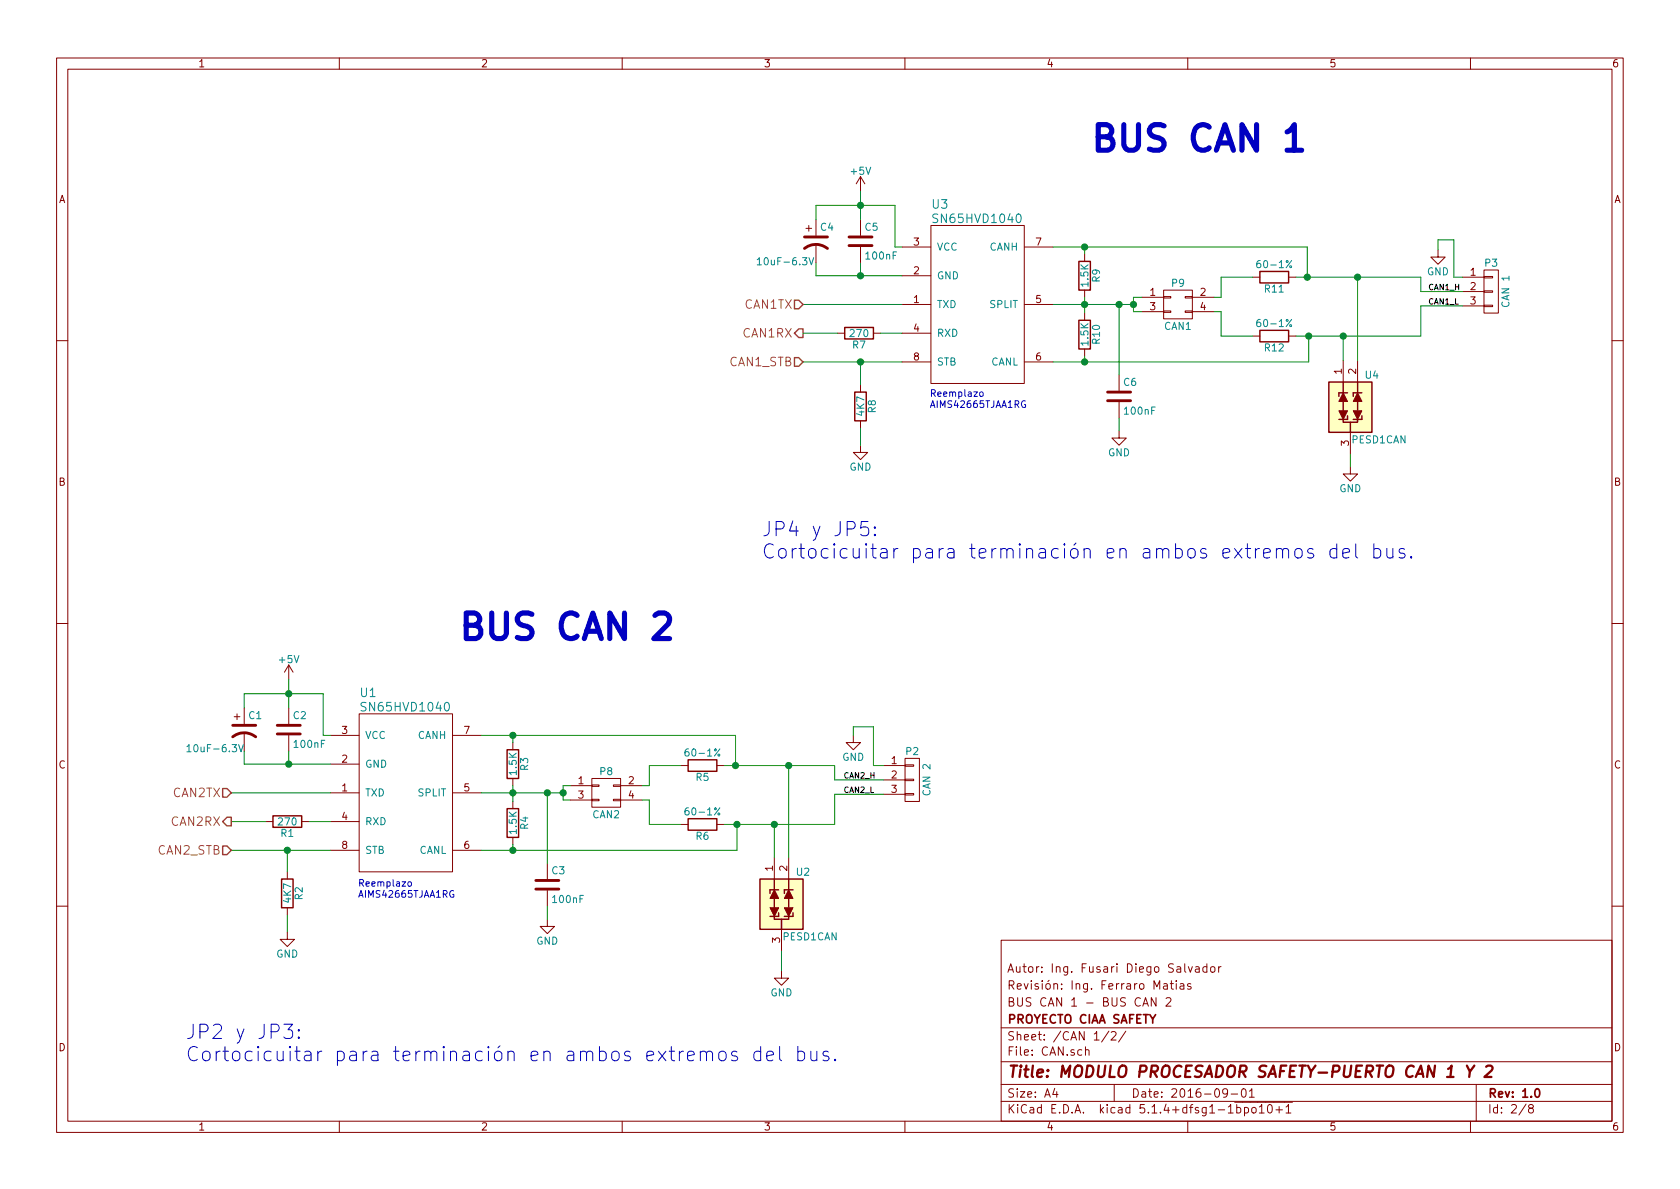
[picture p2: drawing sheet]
EESchema Schematic File Version 4
LIBS:CIAA_Safety_VTI_1.0-cache
EELAYER 30 0
EELAYER END
$Descr A4 11693 8268
encoding utf-8
Sheet 2 8
Title "MODULO PROCESADOR SAFETY-PUERTO CAN 1 Y 2"
Date "2016-09-01"
Rev "1.0"
Comp "PROYECTO CIAA SAFETY"
Comment1 "BUS CAN 1 - BUS CAN 2"
Comment2 "Revisión: Ing. Ferraro Matias"
Comment3 "Autor: Ing. Fusari Diego Salvador"
Comment4 ""
$EndDescr
Text HLabel 5590 2510 0    60   Input ~ 0
CAN1_STB
Text HLabel 5590 2310 0    60   Output ~ 0
CAN1RX
Text HLabel 5590 2110 0    60   Input ~ 0
CAN1TX
Text HLabel 1610 5910 0    60   Input ~ 0
CAN2_STB
Text HLabel 1610 5710 0    60   Output ~ 0
CAN2RX
Text HLabel 1610 5510 0    60   Input ~ 0
CAN2TX
$Comp
L power:+5V #PWR03
U 1 1
P 5990 1320
F 0 "#PWR03" H 5990 1170 50  0001 C CNN
F 1 "+5V" H 5990 1460 50  0000 C CNN
F 2 "" H 5990 1320 60  0000 C CNN
F 3 "" H 5990 1320 60  0000 C CNN
	1    5990 1320
	1    0    0    -1  
$EndComp
$Comp
L CIAA_Safety_VTI_1.0-rescue:C C6
U 1 1
P 7790 2750
F 0 "C6" H 7815 2850 50  0000 L CNN
F 1 "100nF" H 7815 2650 50  0000 L CNN
F 2 "w_smd_cap:c_0603" H 7828 2600 30  0001 C CNN
F 3 "" H 7790 2750 60  0000 C CNN
F 4 "478-5266-1-ND" H 7790 2750 60  0001 C CNN "Digikey"
	1    7790 2750
	1    0    0    -1  
$EndComp
$Comp
L CIAA_Safety_VTI_1.0-rescue:R R9
U 1 1
P 7550 1910
F 0 "R9" V 7630 1910 50  0000 C CNN
F 1 "1.5K" V 7550 1910 50  0000 C CNN
F 2 "w_smd_resistors:r_0603" V 7480 1910 30  0001 C CNN
F 3 "" H 7550 1910 30  0000 C CNN
F 4 "311-1.5KGRCT-ND" H 7550 1910 60  0001 C CNN "Digikey"
	1    7550 1910
	1    0    0    -1  
$EndComp
$Comp
L CIAA_Safety_VTI_1.0-rescue:R R10
U 1 1
P 7550 2320
F 0 "R10" V 7630 2320 50  0000 C CNN
F 1 "1.5K" V 7550 2320 50  0000 C CNN
F 2 "w_smd_resistors:r_0603" V 7480 2320 30  0001 C CNN
F 3 "" H 7550 2320 30  0000 C CNN
F 4 "311-1.5KGRCT-ND" H 7550 2320 60  0001 C CNN "Digikey"
	1    7550 2320
	1    0    0    -1  
$EndComp
$Comp
L CIAA_Safety_VTI_1.0-rescue:R R7
U 1 1
P 5980 2310
F 0 "R7" V 6060 2310 50  0000 C CNN
F 1 "270" V 5980 2310 50  0000 C CNN
F 2 "w_smd_resistors:r_0603" V 5910 2310 30  0001 C CNN
F 3 "" H 5980 2310 30  0000 C CNN
F 4 "P270AGCT-ND" H 5980 2310 60  0001 C CNN "Digikey"
	1    5980 2310
	0    1    1    0   
$EndComp
$Comp
L CIAA_Safety_VTI_1.0-rescue:R R11
U 1 1
P 8870 1920
F 0 "R11" V 8950 1920 50  0000 C CNN
F 1 "60-1%" V 8780 1920 50  0000 C CNN
F 2 "w_smd_resistors:r_0603" V 8800 1920 30  0001 C CNN
F 3 "" H 8870 1920 30  0000 C CNN
F 4 "311-60.4HRCT-ND" H 8870 1920 60  0001 C CNN "Digikey"
	1    8870 1920
	0    1    1    0   
$EndComp
$Comp
L CIAA_Safety_VTI_1.0-rescue:R R12
U 1 1
P 8870 2330
F 0 "R12" V 8950 2330 50  0000 C CNN
F 1 "60-1%" V 8780 2330 50  0000 C CNN
F 2 "w_smd_resistors:r_0603" V 8800 2330 30  0001 C CNN
F 3 "" H 8870 2330 30  0000 C CNN
F 4 "311-60.4HRCT-ND" H 8870 2330 60  0001 C CNN "Digikey"
	1    8870 2330
	0    1    1    0   
$EndComp
$Comp
L power:GND #PWR04
U 1 1
P 7790 2990
F 0 "#PWR04" H 7790 2740 50  0001 C CNN
F 1 "GND" H 7790 2840 50  0000 C CNN
F 2 "" H 7790 2990 60  0000 C CNN
F 3 "" H 7790 2990 60  0000 C CNN
	1    7790 2990
	1    0    0    -1  
$EndComp
$Comp
L CIAA_Safety_VTI_1.0-rescue:C C5
U 1 1
P 5990 1670
F 0 "C5" H 6015 1770 50  0000 L CNN
F 1 "100nF" H 6015 1570 50  0000 L CNN
F 2 "w_smd_cap:c_0603" H 6028 1520 30  0001 C CNN
F 3 "" H 5990 1670 60  0000 C CNN
F 4 "478-5266-1-ND" H 5990 1670 60  0001 C CNN "Digikey"
	1    5990 1670
	1    0    0    -1  
$EndComp
$Comp
L CIAA_Safety_VTI_1.0-rescue:CP1 C4
U 1 1
P 5680 1670
F 0 "C4" H 5705 1770 50  0000 L CNN
F 1 "10uF-6.3V" H 5260 1530 50  0000 L CNN
F 2 "w_smd_cap:c_tant_A" H 5680 1670 60  0001 C CNN
F 3 "" H 5680 1670 60  0000 C CNN
F 4 "399-3685-1-ND" H 5680 1670 60  0001 C CNN "Digikey"
	1    5680 1670
	1    0    0    -1  
$EndComp
$Comp
L power:+5V #PWR05
U 1 1
P 2010 4720
F 0 "#PWR05" H 2010 4570 50  0001 C CNN
F 1 "+5V" H 2010 4860 50  0000 C CNN
F 2 "" H 2010 4720 60  0000 C CNN
F 3 "" H 2010 4720 60  0000 C CNN
	1    2010 4720
	1    0    0    -1  
$EndComp
$Comp
L CIAA_Safety_VTI_1.0-rescue:C C3
U 1 1
P 3810 6150
F 0 "C3" H 3835 6250 50  0000 L CNN
F 1 "100nF" H 3835 6050 50  0000 L CNN
F 2 "w_smd_cap:c_0603" H 3848 6000 30  0001 C CNN
F 3 "" H 3810 6150 60  0000 C CNN
F 4 "478-5266-1-ND" H 3810 6150 60  0001 C CNN "Digikey"
	1    3810 6150
	1    0    0    -1  
$EndComp
$Comp
L CIAA_Safety_VTI_1.0-rescue:R R3
U 1 1
P 3570 5310
F 0 "R3" V 3650 5310 50  0000 C CNN
F 1 "1.5K" V 3570 5310 50  0000 C CNN
F 2 "w_smd_resistors:r_0603" V 3500 5310 30  0001 C CNN
F 3 "" H 3570 5310 30  0000 C CNN
F 4 "311-1.5KGRCT-ND" H 3570 5310 60  0001 C CNN "Digikey"
	1    3570 5310
	1    0    0    -1  
$EndComp
$Comp
L CIAA_Safety_VTI_1.0-rescue:R R4
U 1 1
P 3570 5720
F 0 "R4" V 3650 5720 50  0000 C CNN
F 1 "1.5K" V 3570 5720 50  0000 C CNN
F 2 "w_smd_resistors:r_0603" V 3500 5720 30  0001 C CNN
F 3 "" H 3570 5720 30  0000 C CNN
F 4 "311-1.5KGRCT-ND" H 3570 5720 60  0001 C CNN "Digikey"
	1    3570 5720
	1    0    0    -1  
$EndComp
$Comp
L CIAA_Safety_VTI_1.0-rescue:R R1
U 1 1
P 2000 5710
F 0 "R1" V 2080 5710 50  0000 C CNN
F 1 "270" V 2000 5710 50  0000 C CNN
F 2 "w_smd_resistors:r_0603" V 1930 5710 30  0001 C CNN
F 3 "" H 2000 5710 30  0000 C CNN
F 4 "P270AGCT-ND" H 2000 5710 60  0001 C CNN "Digikey"
	1    2000 5710
	0    1    1    0   
$EndComp
$Comp
L CIAA_Safety_VTI_1.0-rescue:R R5
U 1 1
P 4890 5320
F 0 "R5" V 4970 5320 50  0000 C CNN
F 1 "60-1%" V 4800 5320 50  0000 C CNN
F 2 "w_smd_resistors:r_0603" V 4820 5320 30  0001 C CNN
F 3 "" H 4890 5320 30  0000 C CNN
F 4 "311-60.4HRCT-ND" H 4890 5320 60  0001 C CNN "Digikey"
	1    4890 5320
	0    1    1    0   
$EndComp
$Comp
L CIAA_Safety_VTI_1.0-rescue:R R6
U 1 1
P 4890 5730
F 0 "R6" V 4970 5730 50  0000 C CNN
F 1 "60-1%" V 4800 5730 50  0000 C CNN
F 2 "w_smd_resistors:r_0603" V 4820 5730 30  0001 C CNN
F 3 "" H 4890 5730 30  0000 C CNN
F 4 "311-60.4HRCT-ND" H 4890 5730 60  0001 C CNN "Digikey"
	1    4890 5730
	0    1    1    0   
$EndComp
$Comp
L power:GND #PWR06
U 1 1
P 3810 6390
F 0 "#PWR06" H 3810 6140 50  0001 C CNN
F 1 "GND" H 3810 6240 50  0000 C CNN
F 2 "" H 3810 6390 60  0000 C CNN
F 3 "" H 3810 6390 60  0000 C CNN
	1    3810 6390
	1    0    0    -1  
$EndComp
$Comp
L CIAA_Safety_VTI_1.0-rescue:C C2
U 1 1
P 2010 5070
F 0 "C2" H 2035 5170 50  0000 L CNN
F 1 "100nF" H 2035 4970 50  0000 L CNN
F 2 "w_smd_cap:c_0603" H 2048 4920 30  0001 C CNN
F 3 "" H 2010 5070 60  0000 C CNN
F 4 "478-5266-1-ND" H 2010 5070 60  0001 C CNN "Digikey"
	1    2010 5070
	1    0    0    -1  
$EndComp
$Comp
L CIAA_Safety_VTI_1.0-rescue:CP1 C1
U 1 1
P 1700 5070
F 0 "C1" H 1725 5170 50  0000 L CNN
F 1 "10uF-6.3V" H 1290 4940 50  0000 L CNN
F 2 "w_smd_cap:c_tant_A" H 1700 5070 60  0001 C CNN
F 3 "" H 1700 5070 60  0000 C CNN
F 4 "399-3685-1-ND" H 1700 5070 60  0001 C CNN "Digikey"
	1    1700 5070
	1    0    0    -1  
$EndComp
$Comp
L power:GND #PWR07
U 1 1
P 9400 3240
F 0 "#PWR07" H 9400 2990 50  0001 C CNN
F 1 "GND" H 9400 3090 50  0000 C CNN
F 2 "" H 9400 3240 60  0000 C CNN
F 3 "" H 9400 3240 60  0000 C CNN
	1    9400 3240
	1    0    0    -1  
$EndComp
$Comp
L power:GND #PWR08
U 1 1
P 5440 6750
F 0 "#PWR08" H 5440 6500 50  0001 C CNN
F 1 "GND" H 5440 6600 50  0000 C CNN
F 2 "" H 5440 6750 60  0000 C CNN
F 3 "" H 5440 6750 60  0000 C CNN
	1    5440 6750
	1    0    0    -1  
$EndComp
$Comp
L CIAA_Safety_VTI_1.0-rescue:R R8
U 1 1
P 5990 2820
F 0 "R8" V 6070 2820 50  0000 C CNN
F 1 "4K7" V 5990 2820 50  0000 C CNN
F 2 "w_smd_resistors:r_0603" V 5920 2820 30  0001 C CNN
F 3 "" H 5990 2820 30  0000 C CNN
F 4 "P4.70KABCT-ND" H 5990 2820 60  0001 C CNN "Digikey"
	1    5990 2820
	1    0    0    -1  
$EndComp
$Comp
L CIAA_Safety_VTI_1.0-rescue:R R2
U 1 1
P 2000 6210
F 0 "R2" V 2080 6210 50  0000 C CNN
F 1 "4K7" V 2000 6210 50  0000 C CNN
F 2 "w_smd_resistors:r_0603" V 1930 6210 30  0001 C CNN
F 3 "" H 2000 6210 30  0000 C CNN
F 4 "P4.70KABCT-ND" H 2000 6210 60  0001 C CNN "Digikey"
	1    2000 6210
	1    0    0    -1  
$EndComp
$Comp
L power:GND #PWR09
U 1 1
P 5990 3090
F 0 "#PWR09" H 5990 2840 50  0001 C CNN
F 1 "GND" H 5990 2940 50  0000 C CNN
F 2 "" H 5990 3090 60  0000 C CNN
F 3 "" H 5990 3090 60  0000 C CNN
	1    5990 3090
	1    0    0    -1  
$EndComp
$Comp
L power:GND #PWR010
U 1 1
P 2000 6480
F 0 "#PWR010" H 2000 6230 50  0001 C CNN
F 1 "GND" H 2000 6330 50  0000 C CNN
F 2 "" H 2000 6480 60  0000 C CNN
F 3 "" H 2000 6480 60  0000 C CNN
	1    2000 6480
	1    0    0    -1  
$EndComp
Text Notes 7580 1070 0    178  ~ 36
BUS CAN 1
Text Notes 3180 4470 0    178  ~ 36
BUS CAN 2
Text Notes 1290 7390 0    99   ~ 0
JP2 y JP3:\nCortocicuitar para terminación en ambos extremos del bus.
Text Notes 5300 3890 0    99   ~ 0
JP4 y JP5:\nCortocicuitar para terminación en ambos extremos del bus.
$Comp
L CIAA_Safety_VTI_1.0-rescue:SN65HVD1040 U3
U 1 1
P 6830 2110
F 0 "U3" H 6480 2810 60  0000 L CNN
F 1 "SN65HVD1040" H 6480 2710 60  0000 L CNN
F 2 "w_smd_dil:so-8" H 6830 2110 60  0001 C CNN
F 3 "" H 6830 2110 60  0000 C CNN
F 4 "296-21804-1-ND" H 6830 2110 60  0001 C CNN "Digikey"
	1    6830 2110
	1    0    0    -1  
$EndComp
$Comp
L CIAA_Safety_VTI_1.0-rescue:SN65HVD1040 U1
U 1 1
P 2850 5510
F 0 "U1" H 2500 6210 60  0000 L CNN
F 1 "SN65HVD1040" H 2500 6110 60  0000 L CNN
F 2 "w_smd_dil:so-8" H 2850 5510 60  0001 C CNN
F 3 "" H 2850 5510 60  0000 C CNN
F 4 "296-21804-1-ND" H 2850 5510 60  0001 C CNN "Digikey"
	1    2850 5510
	1    0    0    -1  
$EndComp
$Comp
L CIAA_Safety_VTI_1.0-rescue:PESD1CAN U4
U 1 1
P 9400 2800
F 0 "U4" H 9550 3000 50  0000 C CNN
F 1 "PESD1CAN" H 9600 2550 50  0000 C CNN
F 2 "w_smd_trans:sot23" H 9400 2800 60  0001 C CNN
F 3 "" H 9400 2800 60  0000 C CNN
F 4 "1727-3817-1-ND" H 9400 2800 60  0001 C CNN "Digikey"
	1    9400 2800
	1    0    0    -1  
$EndComp
$Comp
L CIAA_Safety_VTI_1.0-rescue:PESD1CAN U2
U 1 1
P 5440 6260
F 0 "U2" H 5590 6460 50  0000 C CNN
F 1 "PESD1CAN" H 5640 6010 50  0000 C CNN
F 2 "w_smd_trans:sot23" H 5440 6260 60  0001 C CNN
F 3 "" H 5440 6260 60  0000 C CNN
F 4 "1727-3817-1-ND" H 5440 6260 60  0001 C CNN "Digikey"
	1    5440 6260
	1    0    0    -1  
$EndComp
$Comp
L CIAA_Safety_VTI_1.0-rescue:CONN_01X03 P3
U 1 1
P 10380 2020
F 0 "P3" H 10380 2220 50  0000 C CNN
F 1 "CAN 1" V 10480 2020 50  0000 C CNN
F 2 "w_conn_mkds:mkds_1,5-3" H 10380 2020 60  0001 C CNN
F 3 "" H 10380 2020 60  0000 C CNN
F 4 "277-1248-ND" H 10380 2020 60  0001 C CNN "Digikey"
	1    10380 2020
	1    0    0    -1  
$EndComp
$Comp
L CIAA_Safety_VTI_1.0-rescue:CONN_01X03 P2
U 1 1
P 6350 5420
F 0 "P2" H 6350 5620 50  0000 C CNN
F 1 "CAN 2" V 6450 5420 50  0000 C CNN
F 2 "w_conn_mkds:mkds_1,5-3" H 6350 5420 60  0001 C CNN
F 3 "" H 6350 5420 60  0000 C CNN
F 4 "277-1248-ND" H 6350 5420 60  0001 C CNN "Digikey"
	1    6350 5420
	1    0    0    -1  
$EndComp
Text Label 5870 5520 0    39   ~ 0
CAN2_L
Text Label 5870 5420 0    39   ~ 0
CAN2_H
$Comp
L power:GND #PWR011
U 1 1
P 5940 5110
F 0 "#PWR011" H 5940 4860 50  0001 C CNN
F 1 "GND" H 5940 4960 50  0000 C CNN
F 2 "" H 5940 5110 60  0000 C CNN
F 3 "" H 5940 5110 60  0000 C CNN
	1    5940 5110
	1    0    0    -1  
$EndComp
Text Label 9940 2120 0    39   ~ 0
CAN1_L
Text Label 9940 2020 0    39   ~ 0
CAN1_H
$Comp
L power:GND #PWR012
U 1 1
P 10010 1730
F 0 "#PWR012" H 10010 1480 50  0001 C CNN
F 1 "GND" H 10010 1580 50  0000 C CNN
F 2 "" H 10010 1730 60  0000 C CNN
F 3 "" H 10010 1730 60  0000 C CNN
	1    10010 1730
	1    0    0    -1  
$EndComp
Text Notes 2490 6250 0    47   ~ 0
Reemplazo\nAIMS42665TJAA1RG
Text Notes 6470 2840 0    47   ~ 0
Reemplazo\nAIMS42665TJAA1RG
$Comp
L CIAA_Safety_VTI_1.0-rescue:CONN_02X02 P8
U 1 1
P 4220 5510
F 0 "P8" H 4220 5660 50  0000 C CNN
F 1 "CAN2" H 4220 5360 50  0000 C CNN
F 2 "w_pin_strip:pin_socket_2x2" H 4220 4310 50  0001 C CNN
F 3 "" H 4220 4310 50  0000 C CNN
F 4 "WM8152-ND" H 4220 5510 60  0001 C CNN "Digikey"
	1    4220 5510
	1    0    0    -1  
$EndComp
Wire Wire Line
	7550 2060 7550 2110
Wire Wire Line
	7330 2110 7550 2110
Wire Wire Line
	7550 1760 7550 1710
Wire Wire Line
	7330 1710 7550 1710
Wire Wire Line
	7550 2470 7550 2510
Wire Wire Line
	7330 2510 7550 2510
Connection ~ 7550 2110
Wire Wire Line
	8720 1920 8500 1920
Wire Wire Line
	8720 2330 8500 2330
Connection ~ 7790 2110
Wire Wire Line
	9100 1710 9100 1920
Connection ~ 7550 1710
Wire Wire Line
	9110 2510 9110 2330
Wire Wire Line
	9020 2330 9110 2330
Connection ~ 7550 2510
Wire Wire Line
	7790 2900 7790 2990
Wire Wire Line
	6130 2310 6280 2310
Wire Wire Line
	5680 1910 5990 1910
Wire Wire Line
	5990 1910 5990 1820
Wire Wire Line
	6280 1710 6230 1710
Wire Wire Line
	6230 1710 6230 1420
Wire Wire Line
	6230 1420 5990 1420
Wire Wire Line
	5990 1320 5990 1420
Connection ~ 5990 1420
Wire Wire Line
	5680 1420 5680 1520
Wire Wire Line
	5680 1820 5680 1910
Connection ~ 5990 1910
Wire Wire Line
	6280 2110 5590 2110
Wire Wire Line
	5830 2310 5590 2310
Wire Wire Line
	6280 2510 5990 2510
Wire Wire Line
	3570 5460 3570 5510
Wire Wire Line
	3570 5160 3570 5110
Wire Wire Line
	3350 5110 3570 5110
Wire Wire Line
	3570 5870 3570 5910
Wire Wire Line
	3350 5910 3570 5910
Connection ~ 3570 5510
Wire Wire Line
	4740 5320 4520 5320
Wire Wire Line
	4740 5730 4520 5730
Wire Wire Line
	5120 5110 5120 5320
Connection ~ 3570 5110
Wire Wire Line
	5130 5910 5130 5730
Wire Wire Line
	5040 5730 5130 5730
Connection ~ 3570 5910
Wire Wire Line
	3810 6300 3810 6390
Wire Wire Line
	2150 5710 2300 5710
Wire Wire Line
	1700 5310 2010 5310
Wire Wire Line
	2010 5310 2010 5220
Wire Wire Line
	2300 5110 2250 5110
Wire Wire Line
	2250 5110 2250 4820
Wire Wire Line
	2250 4820 2010 4820
Wire Wire Line
	2010 4720 2010 4820
Connection ~ 2010 4820
Wire Wire Line
	1700 4820 1700 4920
Wire Wire Line
	1700 5220 1700 5310
Connection ~ 2010 5310
Wire Wire Line
	2300 5510 1610 5510
Wire Wire Line
	1850 5710 1610 5710
Wire Wire Line
	2300 5910 2000 5910
Connection ~ 9100 1920
Connection ~ 9110 2330
Connection ~ 5130 5730
Wire Wire Line
	5040 5320 5120 5320
Connection ~ 5120 5320
Wire Wire Line
	9350 2500 9350 2330
Connection ~ 9350 2330
Wire Wire Line
	9450 1920 9450 2500
Connection ~ 9450 1920
Wire Wire Line
	9400 3240 9400 3150
Wire Wire Line
	5390 5960 5390 5730
Connection ~ 5390 5730
Wire Wire Line
	5490 5960 5490 5320
Connection ~ 5490 5320
Wire Wire Line
	5440 6610 5440 6750
Wire Wire Line
	5990 2670 5990 2510
Connection ~ 5990 2510
Wire Wire Line
	2000 6060 2000 5910
Connection ~ 2000 5910
Wire Wire Line
	5990 3090 5990 2970
Wire Wire Line
	2000 6480 2000 6360
Wire Wire Line
	5810 5320 5810 5420
Wire Wire Line
	5810 5730 5810 5520
Wire Wire Line
	5810 5520 6150 5520
Wire Wire Line
	5810 5420 6150 5420
Wire Wire Line
	5940 5110 5940 5050
Wire Wire Line
	5940 5050 6080 5050
Wire Wire Line
	6080 5050 6080 5320
Wire Wire Line
	6080 5320 6150 5320
Wire Wire Line
	10180 2120 9890 2120
Wire Wire Line
	9890 2120 9890 2330
Wire Wire Line
	9020 1920 9100 1920
Wire Wire Line
	10180 2020 9890 2020
Wire Wire Line
	9890 2020 9890 1920
Wire Wire Line
	10180 1920 10120 1920
Wire Wire Line
	10120 1920 10120 1660
Wire Wire Line
	10120 1660 10010 1660
Wire Wire Line
	10010 1660 10010 1730
Wire Wire Line
	3920 5560 3970 5560
Wire Wire Line
	3970 5460 3920 5460
Wire Wire Line
	3920 5460 3920 5510
Connection ~ 3920 5510
Wire Wire Line
	3350 5510 3570 5510
Wire Wire Line
	3810 6000 3810 5510
Connection ~ 3810 5510
Wire Wire Line
	4470 5460 4520 5460
Wire Wire Line
	4520 5460 4520 5320
Wire Wire Line
	4470 5560 4520 5560
Wire Wire Line
	4520 5560 4520 5730
$Comp
L CIAA_Safety_VTI_1.0-rescue:CONN_02X02 P9
U 1 1
P 8200 2110
F 0 "P9" H 8200 2260 50  0000 C CNN
F 1 "CAN1" H 8200 1960 50  0000 C CNN
F 2 "w_pin_strip:pin_socket_2x2" H 8200 910 50  0001 C CNN
F 3 "" H 8200 910 50  0000 C CNN
F 4 "WM8152-ND" H 8200 2110 60  0001 C CNN "Digikey"
	1    8200 2110
	1    0    0    -1  
$EndComp
Wire Wire Line
	8450 2060 8500 2060
Wire Wire Line
	8500 2060 8500 1920
Wire Wire Line
	8500 2330 8500 2160
Wire Wire Line
	8500 2160 8450 2160
Wire Wire Line
	7950 2160 7890 2160
Wire Wire Line
	7890 2160 7890 2110
Wire Wire Line
	7890 2060 7950 2060
Connection ~ 7890 2110
Wire Wire Line
	7790 2110 7790 2600
Wire Wire Line
	7550 2110 7550 2170
Wire Wire Line
	7550 2110 7790 2110
Wire Wire Line
	7790 2110 7890 2110
Wire Wire Line
	7550 1710 9100 1710
Wire Wire Line
	7550 2510 9110 2510
Wire Wire Line
	5990 1420 5680 1420
Wire Wire Line
	5990 1420 5990 1520
Wire Wire Line
	5990 1910 6280 1910
Wire Wire Line
	3570 5510 3570 5570
Wire Wire Line
	3570 5510 3810 5510
Wire Wire Line
	3570 5110 5120 5110
Wire Wire Line
	3570 5910 5130 5910
Wire Wire Line
	2010 4820 1700 4820
Wire Wire Line
	2010 4820 2010 4920
Wire Wire Line
	2010 5310 2300 5310
Wire Wire Line
	9100 1920 9450 1920
Wire Wire Line
	9110 2330 9350 2330
Wire Wire Line
	5130 5730 5390 5730
Wire Wire Line
	5120 5320 5490 5320
Wire Wire Line
	9350 2330 9890 2330
Wire Wire Line
	9450 1920 9890 1920
Wire Wire Line
	5390 5730 5810 5730
Wire Wire Line
	5490 5320 5810 5320
Wire Wire Line
	5990 2510 5590 2510
Wire Wire Line
	2000 5910 1610 5910
Wire Wire Line
	3920 5510 3920 5560
Wire Wire Line
	3810 5510 3920 5510
Wire Wire Line
	7890 2110 7890 2060
$EndSCHEMATC
